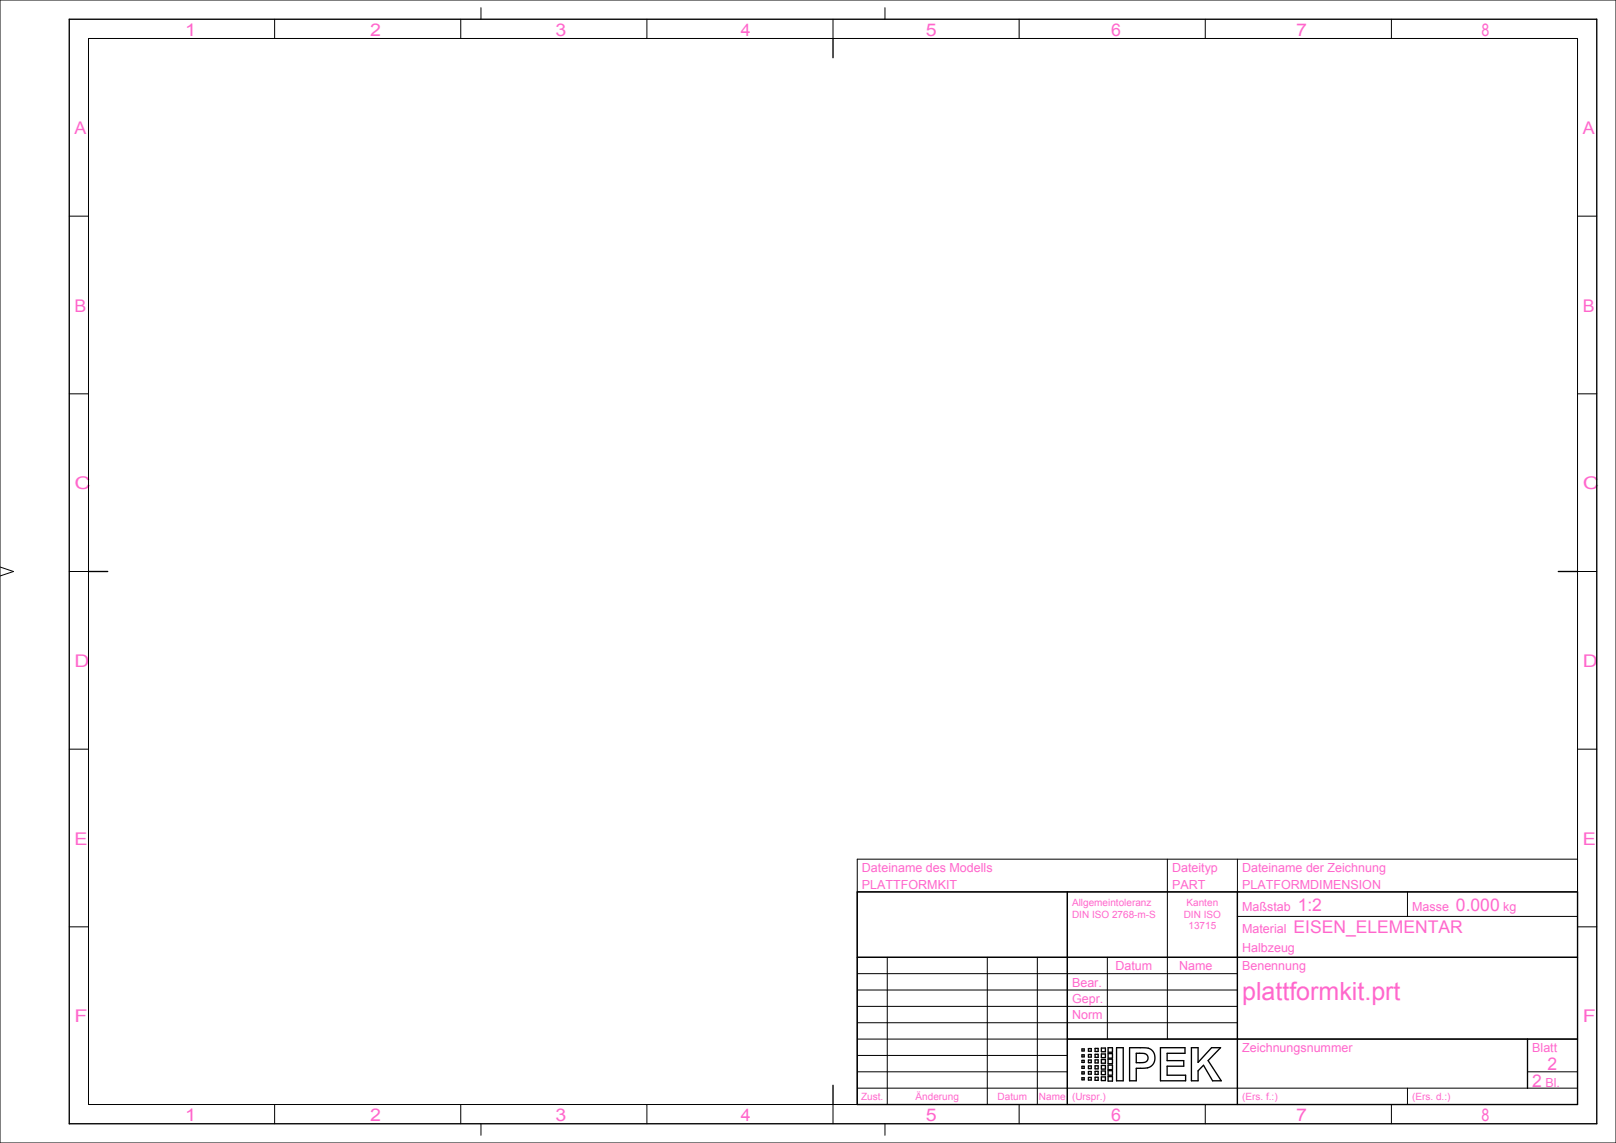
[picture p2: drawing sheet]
<svg xmlns="http://www.w3.org/2000/svg" width="420mm" height="297mm" viewBox="0 0 420 297" stroke-linecap="round" stroke-linejoin="round" font-family="sans-serif">
<g fill="none" stroke="#000" stroke-width=".35">
<path d="M18 5h397v287h-397zM216.5 10v5M23 148.5h5M405 148.5h5M222.8 231.8h187.2v55.2h-187.2zM277.4 231.8v55.2M321.6 231.8v55.2M222.8 248.8h187.2M277.4 270h132.6M281.2 278.5h.6v.5h-.6zM281.2 277.1h.6v.5h-.6zM281.2 275.5h.6v.6h-.6z"/>
<path d="M281.2 274.1h.6v.5h-.6zM281.2 272.6h.6v.5h-.6zM282.9 280h.7v.6h-.7zM282.9 278.4h.7v.7h-.7zM282.9 277h.7v.7h-.7zM282.9 275.4h.7v.7h-.7zM282.9 274h.7v.7h-.7zM282.9 272.5h.7v.7h-.7zM284.6 279.9h.8v.8h-.8zM284.6 278.4h.8v.8h-.8zM284.6 276.9h.8v.8h-.8zM284.6 275.4h.8v.8h-.8z"/>
<path d="M284.6 274h.8v.8h-.8zM284.6 272.4h.8v.8h-.8zM286.3 279.8h1v1h-1zM286.3 278.3h1v.9h-1zM286.3 276.8h1v1h-1zM286.3 275.3h1v1h-1zM286.3 273.9h1v.9h-1zM286.3 272.3h1v1h-1zM288 279.7h1.1v1.2h-1.1zM288 278.2h1.1v1.2h-1.1zM288 276.8h1.1v1.1h-1.1zM288 275.2h1.1v1.2h-1.1z"/>
<path d="M288 273.8h1.1v1.2h-1.1zM288 272.2h1.1v1.2h-1.1zM290.2 272.2h1.7v8.6h-1.7zM293.6 272.2l4.8 .2 1.1 .7 .6 1.1-.1 1.6-.9 1.3-1.1 .4-2.7 .1v3.2h-1.7zM295.3 273.7h1.8l.8 .2 .4 .7-.1 1-.8 .5h-2.1zM301.6 272.2h6.4v1.5h-4.7v1.9h4.4v1.4h-4.4v2.4h4.8v1.4h-6.5zM309.6 272.2h1.8v3.9l3.5-3.9h2.3l-3.2 3.4 3.4 5.2h-2.2l-2.4-4-1.4 1.4v2.6h-1.8zM397 270v12.8M216.5 282v5M281.2 280.1h.6v.5h-.6z"/>
</g>
<g fill="none" stroke="#000" stroke-width=".26">
<path d="M0 0h420v297h-420zM23 10h387v277h-387zM71.4 5v5M119.8 5v5M125 2v3M168.1 5v5M216.5 5v5M230 2v3M264.9 5v5M313.3 5v5M361.6 5v5M18 56.2h5"/>
<path d="M410 56.2h5M18 102.3h5M410 102.3h5M0 147.3l3.5 1.2-3.5 1.2M18 148.5h5M410 148.5h5M18 194.7h5M410 194.7h5M222.8 231.8h187.2M277.4 231.8v55.2M303.4 223.3v46.7M321.6 238.1h88.4"/>
<path d="M321.6 223.3v63.7M365.8 231.8v6.3M410 223.3h-187.2v63.7M18 240.8h5M222.8 248.8h187.2M222.8 253h98.8M222.8 257.3h98.8M230.6 248.8v38.2M256.6 248.8v38.2M269.6 248.8v38.2M287.8 248.8v21.2M410 240.8h5"/>
<path d="M222.8 261.5h98.8M222.8 265.8h98.8M222.8 270h187.2M222.8 274.3h54.6M222.8 278.5h54.6M397 278.5h13M397 270v12.8M71.4 287v5M119.8 287v5M125 292v3M168.1 287v5M216.5 287v5"/>
<path d="M222.8 282.8h187.2M230 292v3M264.9 287v5M313.3 287v5M361.6 287v5M365.8 282.8v4.2"/>
</g>
<text font-size="6.5" fill="#f6c" x="322.8" y="259.8">plattformkit.prt</text>
<g font-size="4.6" fill="#f6c">
<text x="337.3" y="236.7">1:2</text>
<text x="378.4" y="236.7">0.000</text>
<text x="336.2" y="242.5">EISEN_ELEMENTAR</text>
<text x="402.2" y="278.1">2</text>
<text x="398.2" y="282.4">2</text>
</g>
<g font-size="4.5" fill="#f6c">
<text x="48.1" y="9.2">1</text>
<text x="96.2" y="9.2">2</text>
<text x="144.4" y="9.2">3</text>
<text x="192.5" y="9.2">4</text>
<text x="240.6" y="9.2">5</text>
<text x="288.8" y="9.2">6</text>
<text x="336.9" y="9.2">7</text>
<text x="385" y="9.2">8</text>
<text x="19.4" y="34.8">A</text>
<text x="411.4" y="34.8">A</text>
<text x="19.4" y="81">B</text>
<text x="411.4" y="81">B</text>
<text x="19.4" y="127.2">C</text>
<text x="411.4" y="127.2">C</text>
<text x="19.4" y="173.3">D</text>
<text x="411.4" y="173.3">D</text>
<text x="19.4" y="219.5">E</text>
<text x="411.4" y="219.5">E</text>
<text x="19.4" y="265.7">F</text>
<text x="411.4" y="265.7">F</text>
<text x="48.1" y="291.2">1</text>
<text x="96.2" y="291.2">2</text>
<text x="144.4" y="291.2">3</text>
<text x="192.5" y="291.2">4</text>
<text x="240.6" y="291.2">5</text>
<text x="288.8" y="291.2">6</text>
<text x="336.9" y="291.2">7</text>
<text x="385" y="291.2">8</text>
</g>
<g font-size="3.3" fill="#f6c">
<text x="224" y="226.6">Dateiname des Modells</text>
<text x="304.6" y="226.6">Dateityp</text>
<text x="322.8" y="226.6">Dateiname der Zeichnung</text>
<text x="224" y="230.9">PLATTFORMKIT</text>
<text x="304.6" y="230.9">PART</text>
<text x="322.8" y="230.9">PLATFORMDIMENSION</text>
<text x="322.8" y="236.7">Maßstab</text>
<text x="367" y="236.7">Masse</text>
<text x="390.7" y="236.7">kg</text>
<text x="322.8" y="242.5">Material</text>
<text x="322.8" y="247.3">Halbzeug</text>
<text x="278.6" y="256.4">Bear.</text>
<text x="289.9" y="252.1">Datum</text>
<text x="306.4" y="252.1">Name</text>
<text x="322.8" y="252.1">Benennung</text>
<text x="278.6" y="260.6">Gepr.</text>
<text x="278.6" y="264.9">Norm</text>
<text x="322.8" y="273.4">Zeichnungsnummer</text>
<text x="398.2" y="273.4">Blatt</text>
<text x="401.7" y="282.4">Bl.</text>
</g>
<g font-size="2.6" fill="#f6c">
<text x="278.6" y="235.5">Allgemeintoleranz</text>
<text x="278.6" y="238.5">DIN ISO 2768-m-S</text>
<text x="307.7" y="238.5">DIN ISO</text>
<text x="308.4" y="235.5">Kanten</text>
<text x="308.9" y="241.5">13715</text>
<text x="223.8" y="285.9">Zust.</text>
<text x="238" y="285.9">Änderung</text>
<text x="259.3" y="285.9">Datum</text>
<text x="270" y="285.9">Name</text>
<text x="278.6" y="285.9">(Urspr.)</text>
<text x="322.8" y="285.9">(Ers. f.:)</text>
<text x="367" y="285.9">(Ers. d.:)</text>
</g>
</svg>
